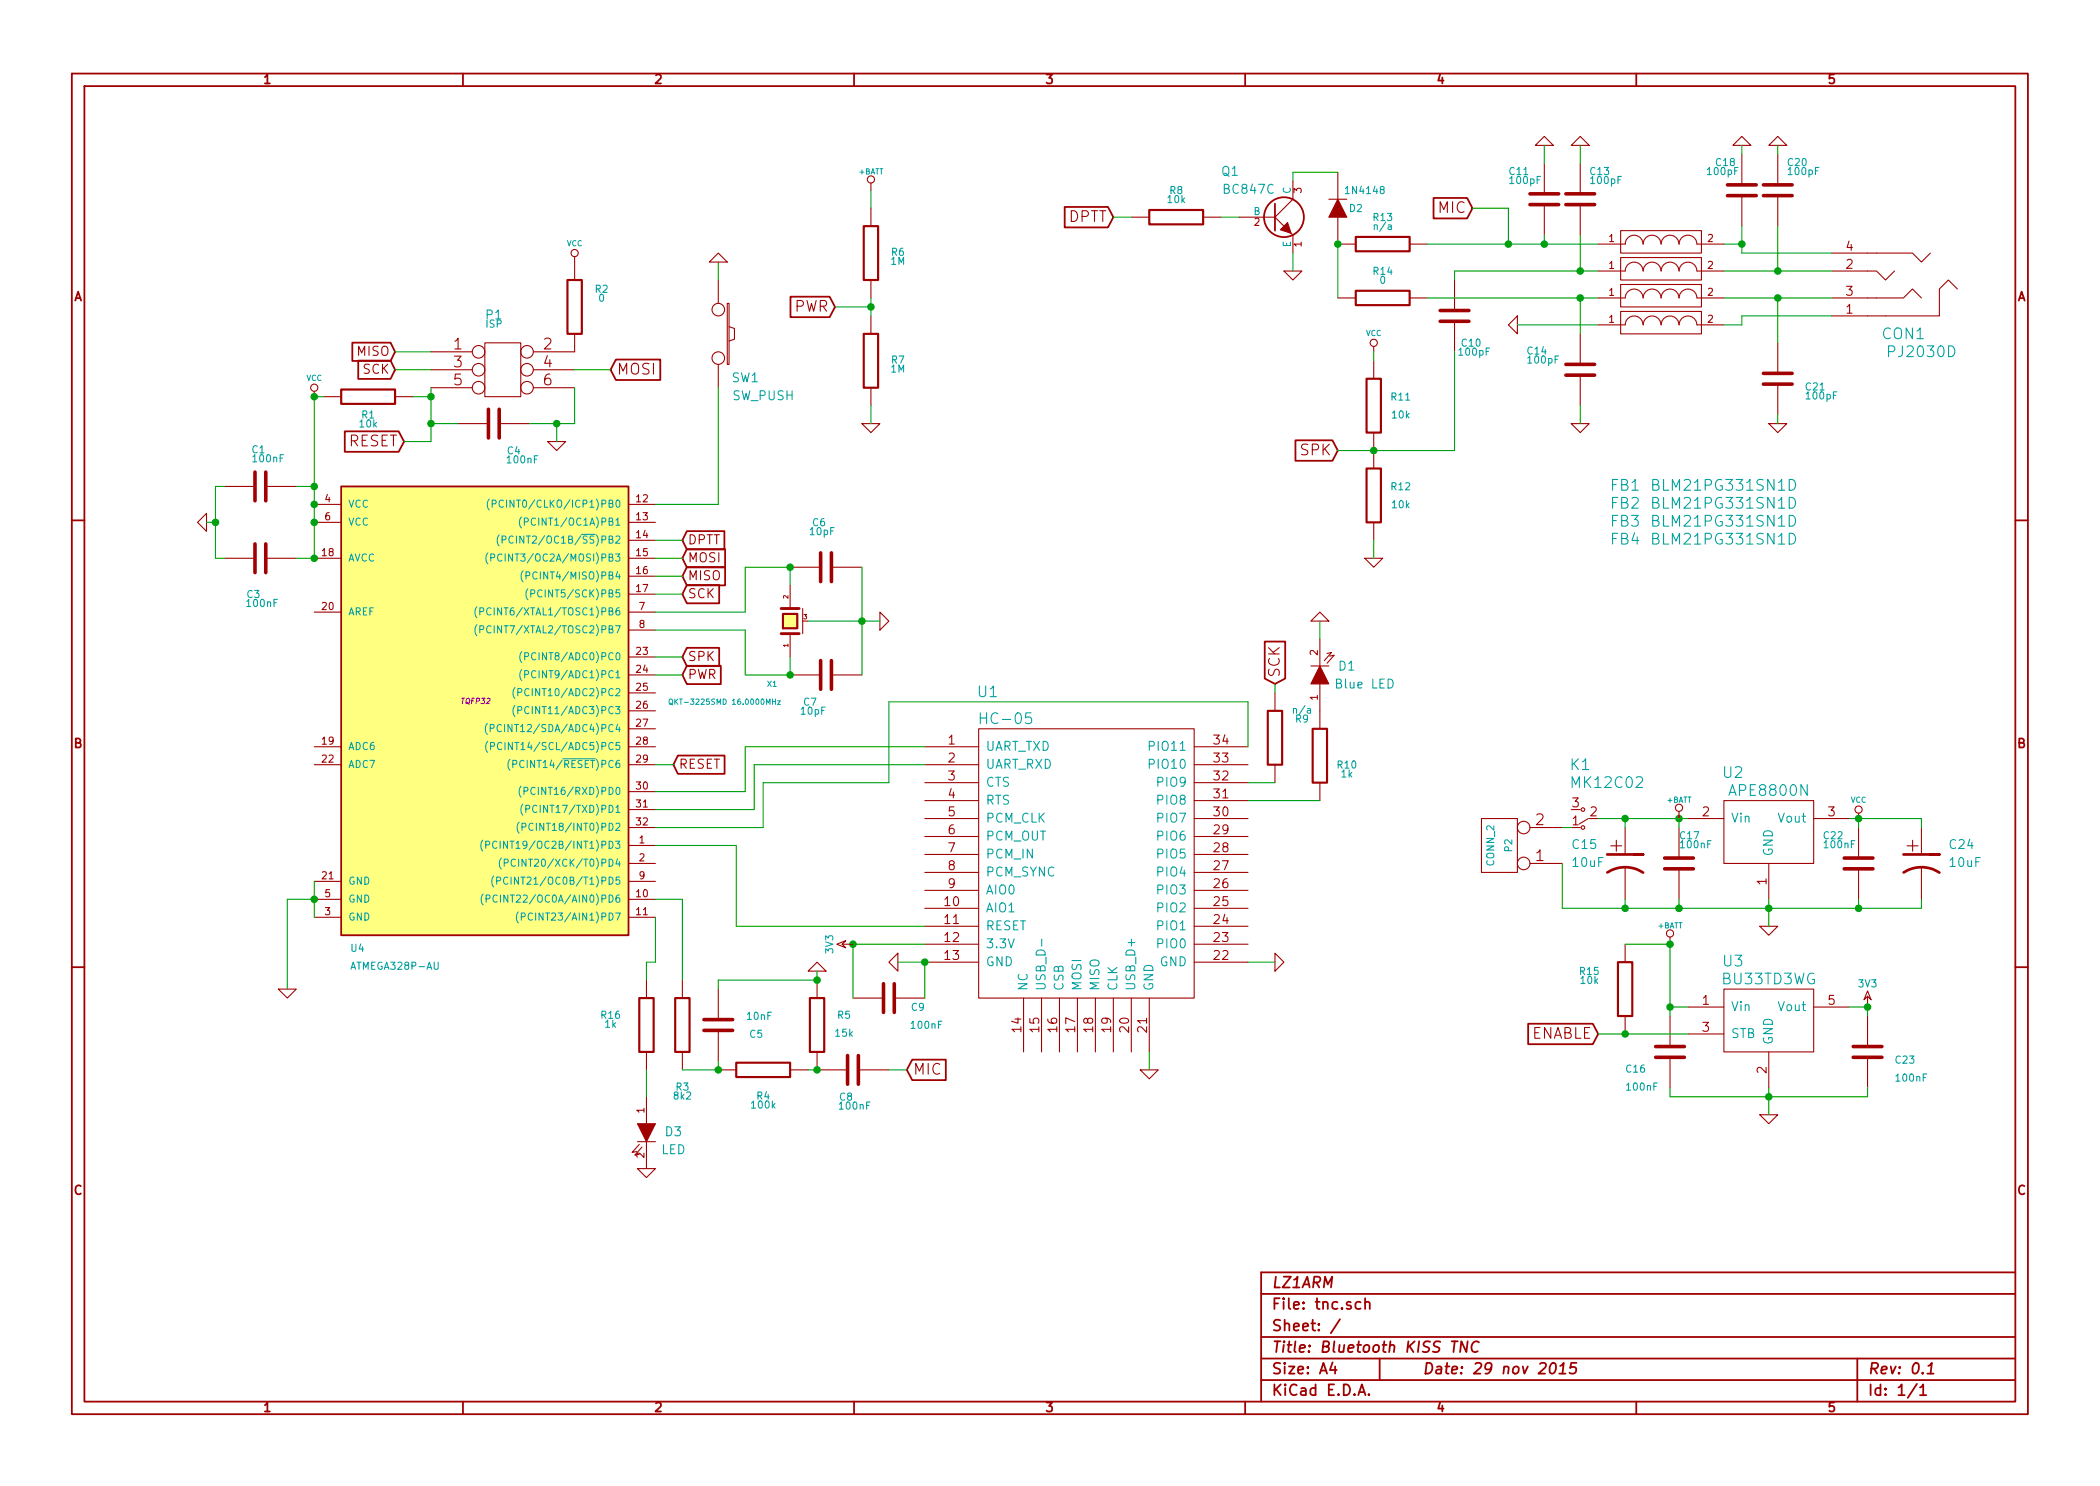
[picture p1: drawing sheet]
EESchema Schematic File Version 2
LIBS:power
LIBS:mk12c02
LIBS:device
LIBS:transistors
LIBS:conn
LIBS:linear
LIBS:regul
LIBS:74xx
LIBS:cmos4000
LIBS:adc-dac
LIBS:memory
LIBS:xilinx
LIBS:special
LIBS:microcontrollers
LIBS:dsp
LIBS:microchip
LIBS:analog_switches
LIBS:motorola
LIBS:texas
LIBS:intel
LIBS:audio
LIBS:interface
LIBS:digital-audio
LIBS:philips
LIBS:display
LIBS:cypress
LIBS:siliconi
LIBS:opto
LIBS:atmel
LIBS:contrib
LIBS:valves
LIBS:bt-hc-05
LIBS:4-pin-barrel_jack
LIBS:pj3020d
LIBS:ape8800n
LIBS:bu33td3wg
LIBS:tnc-cache
EELAYER 27 0
EELAYER END
$Descr A4 11693 8268
encoding utf-8
Sheet 1 1
Title "Bluetooth KISS TNC"
Date "29 nov 2015"
Rev "0.1"
Comp "LZ1ARM"
Comment1 ""
Comment2 ""
Comment3 ""
Comment4 ""
$EndDescr
$Comp
L HC-05 U1
U 1 1
P 6050 4750
F 0 "U1" H 5500 5650 60  0000 C CNN
F 1 "HC-05" H 5600 5500 60  0000 C CNN
F 2 "~" H 5150 5600 60  0000 C CNN
F 3 "~" H 5150 5600 60  0000 C CNN
	1    6050 4750
	1    0    0    -1  
$EndComp
$Comp
L ATMEGA328P-A U4
U 1 1
P 2650 3900
F 0 "U4" H 1950 2500 40  0000 L BNN
F 1 "ATMEGA328P-AU" H 1950 2400 40  0000 L BNN
F 2 "TQFP32" H 2650 3900 30  0000 C CIN
F 3 "" H 2650 3900 60  0000 C CNN
	1    2650 3900
	1    0    0    -1  
$EndComp
$Comp
L GND #PWR01
U 1 1
P 4900 3450
F 0 "#PWR01" H 4900 3450 30  0001 C CNN
F 1 "GND" H 4900 3380 30  0001 C CNN
F 2 "" H 4900 3450 60  0000 C CNN
F 3 "" H 4900 3450 60  0000 C CNN
	1    4900 3450
	0    -1   -1   0   
$EndComp
$Comp
L GND #PWR02
U 1 1
P 1600 5500
F 0 "#PWR02" H 1600 5500 30  0001 C CNN
F 1 "GND" H 1600 5430 30  0001 C CNN
F 2 "" H 1600 5500 60  0000 C CNN
F 3 "" H 1600 5500 60  0000 C CNN
	1    1600 5500
	1    0    0    -1  
$EndComp
$Comp
L VCC #PWR03
U 1 1
P 1750 2200
F 0 "#PWR03" H 1750 2300 30  0001 C CNN
F 1 "VCC" H 1750 2300 30  0000 C CNN
F 2 "" H 1750 2200 60  0000 C CNN
F 3 "" H 1750 2200 60  0000 C CNN
	1    1750 2200
	1    0    0    -1  
$EndComp
$Comp
L GND #PWR04
U 1 1
P 5000 5350
F 0 "#PWR04" H 5000 5350 30  0001 C CNN
F 1 "GND" H 5000 5280 30  0001 C CNN
F 2 "" H 5000 5350 60  0000 C CNN
F 3 "" H 5000 5350 60  0000 C CNN
	1    5000 5350
	0    1    1    0   
$EndComp
$Comp
L GND #PWR05
U 1 1
P 6400 5950
F 0 "#PWR05" H 6400 5950 30  0001 C CNN
F 1 "GND" H 6400 5880 30  0001 C CNN
F 2 "" H 6400 5950 60  0000 C CNN
F 3 "" H 6400 5950 60  0000 C CNN
	1    6400 5950
	1    0    0    -1  
$EndComp
$Comp
L GND #PWR06
U 1 1
P 7100 5350
F 0 "#PWR06" H 7100 5350 30  0001 C CNN
F 1 "GND" H 7100 5280 30  0001 C CNN
F 2 "" H 7100 5350 60  0000 C CNN
F 3 "" H 7100 5350 60  0000 C CNN
	1    7100 5350
	0    -1   -1   0   
$EndComp
$Comp
L C C9
U 1 1
P 4950 5550
F 0 "C9" V 4900 5350 40  0000 L CNN
F 1 "100nF" V 4800 5250 40  0000 L CNN
F 2 "~" H 4988 5400 30  0000 C CNN
F 3 "~" H 4950 5550 60  0000 C CNN
	1    4950 5550
	0    -1   -1   0   
$EndComp
$Comp
L R R10
U 1 1
P 7350 4200
F 0 "R10" H 7200 4250 40  0000 C CNN
F 1 "1k" H 7200 4300 40  0000 C CNN
F 2 "~" V 7280 4200 30  0000 C CNN
F 3 "~" H 7350 4200 30  0000 C CNN
	1    7350 4200
	-1   0    0    1   
$EndComp
$Comp
L LED D1
U 1 1
P 7350 3750
F 0 "D1" V 7400 3600 50  0000 C CNN
F 1 "Blue LED" V 7300 3500 50  0000 C CNN
F 2 "~" H 7350 3750 60  0000 C CNN
F 3 "~" H 7350 3750 60  0000 C CNN
	1    7350 3750
	0    -1   -1   0   
$EndComp
$Comp
L GND #PWR07
U 1 1
P 7350 3450
F 0 "#PWR07" H 7350 3450 30  0001 C CNN
F 1 "GND" H 7350 3380 30  0001 C CNN
F 2 "" H 7350 3450 60  0000 C CNN
F 3 "" H 7350 3450 60  0000 C CNN
	1    7350 3450
	-1   0    0    1   
$EndComp
Text GLabel 3800 3750 2    51   Input ~ 0
PWR
Text GLabel 3800 3650 2    51   Input ~ 0
SPK
Text GLabel 3750 4250 2    51   Input ~ 0
RESET
Text GLabel 3800 3100 2    51   Input ~ 0
MOSI
Text GLabel 3800 3200 2    51   Input ~ 0
MISO
Text GLabel 3800 3000 2    51   Input ~ 0
DPTT
Text GLabel 2200 1950 0    51   Input ~ 0
MISO
Text GLabel 2200 2050 0    51   Input ~ 0
SCK
Text GLabel 2250 2450 0    60   Input ~ 0
RESET
$Comp
L R R2
U 1 1
P 3200 1700
F 0 "R2" H 3050 1600 40  0000 C CNN
F 1 "0" H 3050 1650 40  0000 C CNN
F 2 "~" V 3130 1700 30  0000 C CNN
F 3 "~" H 3200 1700 30  0000 C CNN
	1    3200 1700
	-1   0    0    1   
$EndComp
$Comp
L VCC #PWR08
U 1 1
P 3200 1450
F 0 "#PWR08" H 3200 1550 30  0001 C CNN
F 1 "VCC" H 3200 1550 30  0000 C CNN
F 2 "" H 3200 1450 60  0000 C CNN
F 3 "" H 3200 1450 60  0000 C CNN
	1    3200 1450
	1    0    0    -1  
$EndComp
$Comp
L GND #PWR09
U 1 1
P 3100 2450
F 0 "#PWR09" H 3100 2450 30  0001 C CNN
F 1 "GND" H 3100 2380 30  0001 C CNN
F 2 "" H 3100 2450 60  0000 C CNN
F 3 "" H 3100 2450 60  0000 C CNN
	1    3100 2450
	1    0    0    -1  
$EndComp
Text GLabel 3400 2050 2    60   Input ~ 0
MOSI
$Comp
L C C1
U 1 1
P 1450 2700
F 0 "C1" V 1250 2650 40  0000 L CNN
F 1 "100nF" V 1300 2650 40  0000 L CNN
F 2 "~" H 1488 2550 30  0000 C CNN
F 3 "~" H 1450 2700 60  0000 C CNN
	1    1450 2700
	0    1    1    0   
$EndComp
$Comp
L C C3
U 1 1
P 1450 3100
F 0 "C3" V 1250 3100 40  0000 L CNN
F 1 "100nF" V 1200 3000 40  0000 L CNN
F 2 "~" H 1488 2950 30  0000 C CNN
F 3 "~" H 1450 3100 60  0000 C CNN
	1    1450 3100
	0    -1   -1   0   
$EndComp
$Comp
L GND #PWR010
U 1 1
P 1150 2900
F 0 "#PWR010" H 1150 2900 30  0001 C CNN
F 1 "GND" H 1150 2830 30  0001 C CNN
F 2 "" H 1150 2900 60  0000 C CNN
F 3 "" H 1150 2900 60  0000 C CNN
	1    1150 2900
	0    1    1    0   
$EndComp
Text GLabel 7100 3800 1    60   Input ~ 0
SCK
$Comp
L R R9
U 1 1
P 7100 4100
F 0 "R9" H 7250 4200 40  0000 C CNN
F 1 "n/a" H 7250 4250 40  0000 C CNN
F 2 "~" V 7030 4100 30  0000 C CNN
F 3 "~" H 7100 4100 30  0000 C CNN
	1    7100 4100
	1    0    0    -1  
$EndComp
$Comp
L R R11
U 1 1
P 7650 2250
F 0 "R11" H 7500 2200 40  0000 C CNN
F 1 "10k" H 7500 2300 40  0000 C CNN
F 2 "~" V 7580 2250 30  0000 C CNN
F 3 "~" H 7650 2250 30  0000 C CNN
	1    7650 2250
	-1   0    0    1   
$EndComp
$Comp
L R R12
U 1 1
P 7650 2750
F 0 "R12" H 7500 2700 40  0000 C CNN
F 1 "10k" H 7500 2800 40  0000 C CNN
F 2 "~" V 7580 2750 30  0000 C CNN
F 3 "~" H 7650 2750 30  0000 C CNN
	1    7650 2750
	-1   0    0    1   
$EndComp
$Comp
L VCC #PWR011
U 1 1
P 7650 1950
F 0 "#PWR011" H 7650 2050 30  0001 C CNN
F 1 "VCC" H 7650 2050 30  0000 C CNN
F 2 "" H 7650 1950 60  0000 C CNN
F 3 "" H 7650 1950 60  0000 C CNN
	1    7650 1950
	1    0    0    -1  
$EndComp
$Comp
L GND #PWR012
U 1 1
P 7650 3100
F 0 "#PWR012" H 7650 3100 30  0001 C CNN
F 1 "GND" H 7650 3030 30  0001 C CNN
F 2 "" H 7650 3100 60  0000 C CNN
F 3 "" H 7650 3100 60  0000 C CNN
	1    7650 3100
	1    0    0    -1  
$EndComp
Text GLabel 7450 2500 0    60   Input ~ 0
SPK
$Comp
L C C10
U 1 1
P 8100 1750
F 0 "C10" H 7950 1900 40  0000 L CNN
F 1 "100pF" H 7900 1950 40  0000 L CNN
F 2 "~" H 8138 1600 30  0000 C CNN
F 3 "~" H 8100 1750 60  0000 C CNN
	1    8100 1750
	-1   0    0    1   
$EndComp
$Comp
L R R8
U 1 1
P 6550 1200
F 0 "R8" V 6700 1200 40  0000 C CNN
F 1 "10k" V 6650 1200 40  0000 C CNN
F 2 "~" V 6480 1200 30  0000 C CNN
F 3 "~" H 6550 1200 30  0000 C CNN
	1    6550 1200
	0    -1   -1   0   
$EndComp
$Comp
L NPN Q1
U 1 1
P 7100 1200
F 0 "Q1" H 6900 1450 50  0000 R CNN
F 1 "BC847C" H 7100 1350 50  0000 R CNN
F 2 "~" H 7100 1200 60  0000 C CNN
F 3 "~" H 7100 1200 60  0000 C CNN
	1    7100 1200
	1    0    0    -1  
$EndComp
$Comp
L DIODE D2
U 1 1
P 7450 1150
F 0 "D2" V 7450 1050 40  0000 C CNN
F 1 "1N4148" V 7550 1000 40  0000 C CNN
F 2 "MiniMelf" H 7450 1150 60  0001 C CNN
F 3 "~" H 7450 1150 60  0000 C CNN
	1    7450 1150
	0    -1   -1   0   
$EndComp
$Comp
L GND #PWR013
U 1 1
P 7200 1500
F 0 "#PWR013" H 7200 1500 30  0001 C CNN
F 1 "GND" H 7200 1430 30  0001 C CNN
F 2 "" H 7200 1500 60  0000 C CNN
F 3 "" H 7200 1500 60  0000 C CNN
	1    7200 1500
	1    0    0    -1  
$EndComp
Text GLabel 6200 1200 0    60   Input ~ 0
DPTT
$Comp
L PJ2030D CON1
U 1 1
P 10400 1550
F 0 "CON1" H 10200 1850 60  0000 C CNN
F 1 "PJ2030D" H 10100 1950 60  0000 C CNN
F 2 "~" H 9500 1700 60  0000 C CNN
F 3 "~" H 9500 1700 60  0000 C CNN
	1    10400 1550
	-1   0    0    1   
$EndComp
$Comp
L R R13
U 1 1
P 7700 1350
F 0 "R13" V 7850 1350 40  0000 C CNN
F 1 "n/a" V 7800 1350 40  0000 C CNN
F 2 "~" V 7630 1350 30  0000 C CNN
F 3 "~" H 7700 1350 30  0000 C CNN
	1    7700 1350
	0    -1   -1   0   
$EndComp
$Comp
L GND #PWR014
U 1 1
P 8450 1800
F 0 "#PWR014" H 8450 1800 30  0001 C CNN
F 1 "GND" H 8450 1730 30  0001 C CNN
F 2 "" H 8450 1800 60  0000 C CNN
F 3 "" H 8450 1800 60  0000 C CNN
	1    8450 1800
	0    1    1    0   
$EndComp
$Comp
L C C8
U 1 1
P 4750 5950
F 0 "C8" V 4600 5950 40  0000 L CNN
F 1 "100nF" V 4550 5850 40  0000 L CNN
F 2 "~" H 4788 5800 30  0000 C CNN
F 3 "~" H 4750 5950 60  0000 C CNN
	1    4750 5950
	0    -1   -1   0   
$EndComp
$Comp
L R R4
U 1 1
P 4250 5950
F 0 "R4" V 4400 5950 40  0000 C CNN
F 1 "100k" V 4450 5950 40  0000 C CNN
F 2 "~" V 4180 5950 30  0000 C CNN
F 3 "~" H 4250 5950 30  0000 C CNN
	1    4250 5950
	0    1    1    0   
$EndComp
$Comp
L R R5
U 1 1
P 4550 5700
F 0 "R5" H 4700 5750 40  0000 C CNN
F 1 "15k" H 4700 5650 40  0000 C CNN
F 2 "~" V 4480 5700 30  0000 C CNN
F 3 "~" H 4550 5700 30  0000 C CNN
	1    4550 5700
	1    0    0    -1  
$EndComp
$Comp
L C C5
U 1 1
P 4000 5700
F 0 "C5" H 3750 5750 40  0000 L CNN
F 1 "10nF" H 3700 5650 40  0000 L CNN
F 2 "~" H 4038 5550 30  0000 C CNN
F 3 "~" H 4000 5700 60  0000 C CNN
	1    4000 5700
	-1   0    0    1   
$EndComp
$Comp
L GND #PWR015
U 1 1
P 4550 5400
F 0 "#PWR015" H 4550 5400 30  0001 C CNN
F 1 "GND" H 4550 5330 30  0001 C CNN
F 2 "" H 4550 5400 60  0000 C CNN
F 3 "" H 4550 5400 60  0000 C CNN
	1    4550 5400
	-1   0    0    1   
$EndComp
$Comp
L R R3
U 1 1
P 3800 5700
F 0 "R3" H 3800 5350 40  0000 C CNN
F 1 "8k2" H 3800 5300 40  0000 C CNN
F 2 "~" V 3730 5700 30  0000 C CNN
F 3 "~" H 3800 5700 30  0000 C CNN
	1    3800 5700
	1    0    0    -1  
$EndComp
Text GLabel 5050 5950 2    60   Input ~ 0
MIC
Text GLabel 8200 1150 0    60   Input ~ 0
MIC
Text GLabel 3800 3300 2    51   Input ~ 0
SCK
$Comp
L APE8800N U2
U 1 1
P 9850 4550
F 0 "U2" H 9650 4800 60  0000 C CNN
F 1 "APE8800N" H 9850 4700 60  0000 C CNN
F 2 "~" H 9850 4550 60  0000 C CNN
F 3 "~" H 9850 4550 60  0000 C CNN
	1    9850 4550
	1    0    0    -1  
$EndComp
$Comp
L C C22
U 1 1
P 10350 4800
F 0 "C22" H 10150 4950 40  0000 L CNN
F 1 "100nF" H 10150 4900 40  0000 L CNN
F 2 "~" H 10388 4650 30  0000 C CNN
F 3 "~" H 10350 4800 60  0000 C CNN
	1    10350 4800
	1    0    0    -1  
$EndComp
$Comp
L C C17
U 1 1
P 9350 4800
F 0 "C17" H 9350 4950 40  0000 L CNN
F 1 "100nF" H 9350 4900 40  0000 L CNN
F 2 "~" H 9388 4650 30  0000 C CNN
F 3 "~" H 9350 4800 60  0000 C CNN
	1    9350 4800
	1    0    0    -1  
$EndComp
$Comp
L GND #PWR016
U 1 1
P 9850 5150
F 0 "#PWR016" H 9850 5150 30  0001 C CNN
F 1 "GND" H 9850 5080 30  0001 C CNN
F 2 "" H 9850 5150 60  0000 C CNN
F 3 "" H 9850 5150 60  0000 C CNN
	1    9850 5150
	1    0    0    -1  
$EndComp
$Comp
L VCC #PWR017
U 1 1
P 10350 4550
F 0 "#PWR017" H 10350 4650 30  0001 C CNN
F 1 "VCC" H 10350 4650 30  0000 C CNN
F 2 "" H 10350 4550 60  0000 C CNN
F 3 "" H 10350 4550 60  0000 C CNN
	1    10350 4550
	1    0    0    -1  
$EndComp
$Comp
L MK12C02 K1
U 1 1
P 8850 4550
F 0 "K1" H 8900 4250 60  0000 C CNN
F 1 "MK12C02" H 8750 4350 60  0000 C CNN
F 2 "~" H 8850 4550 60  0000 C CNN
F 3 "~" H 8850 4550 60  0000 C CNN
	1    8850 4550
	-1   0    0    1   
$EndComp
$Comp
L FILTER FB1
U 1 1
P 9250 1350
F 0 "FB1" H 9050 0   60  0000 C CNN
F 1 "BLM21PG331SN1D" H 9600 -100 60  0000 C CNN
F 2 "~" H 9250 1350 60  0000 C CNN
F 3 "~" H 9250 1350 60  0000 C CNN
	1    9250 1350
	1    0    0    -1  
$EndComp
$Comp
L FILTER FB2
U 1 1
P 9250 1500
F 0 "FB2" H 9050 200 60  0000 C CNN
F 1 "BLM21PG331SN1D" H 9600 300 60  0000 C CNN
F 2 "~" H 9250 1500 60  0000 C CNN
F 3 "~" H 9250 1500 60  0000 C CNN
	1    9250 1500
	1    0    0    -1  
$EndComp
$Comp
L FILTER FB3
U 1 1
P 9250 1650
F 0 "FB3" H 9050 400 60  0000 C CNN
F 1 "BLM21PG331SN1D" H 9600 300 60  0000 C CNN
F 2 "~" H 9250 1650 60  0000 C CNN
F 3 "~" H 9250 1650 60  0000 C CNN
	1    9250 1650
	1    0    0    -1  
$EndComp
$Comp
L FILTER FB4
U 1 1
P 9250 1800
F 0 "FB4" H 9050 600 60  0000 C CNN
F 1 "BLM21PG331SN1D" H 9600 700 60  0000 C CNN
F 2 "~" H 9250 1800 60  0000 C CNN
F 3 "~" H 9250 1800 60  0000 C CNN
	1    9250 1800
	1    0    0    -1  
$EndComp
$Comp
L C C18
U 1 1
P 9700 1050
F 0 "C18" H 9550 1200 40  0000 L CNN
F 1 "100pF" H 9500 1150 40  0000 L CNN
F 2 "~" H 9738 900 30  0000 C CNN
F 3 "~" H 9700 1050 60  0000 C CNN
	1    9700 1050
	1    0    0    -1  
$EndComp
$Comp
L C C20
U 1 1
P 9900 1050
F 0 "C20" H 9950 1200 40  0000 L CNN
F 1 "100pF" H 9950 1150 40  0000 L CNN
F 2 "~" H 9938 900 30  0000 C CNN
F 3 "~" H 9900 1050 60  0000 C CNN
	1    9900 1050
	1    0    0    -1  
$EndComp
$Comp
L C C21
U 1 1
P 9900 2100
F 0 "C21" H 10050 2050 40  0000 L CNN
F 1 "100pF" H 10050 2000 40  0000 L CNN
F 2 "~" H 9938 1950 30  0000 C CNN
F 3 "~" H 9900 2100 60  0000 C CNN
	1    9900 2100
	1    0    0    -1  
$EndComp
Wire Wire Line
	3650 4700 4100 4700
Wire Wire Line
	5150 5150 4100 5150
Wire Wire Line
	4100 5150 4100 4700
Wire Wire Line
	3650 4400 4150 4400
Wire Wire Line
	4150 4400 4150 4150
Wire Wire Line
	4150 4150 5150 4150
Wire Wire Line
	3650 4500 4200 4500
Wire Wire Line
	4200 4500 4200 4250
Wire Wire Line
	4200 4250 5150 4250
Wire Wire Line
	3650 4600 4250 4600
Wire Wire Line
	4250 4600 4250 4350
Wire Wire Line
	4250 4350 4950 4350
Wire Wire Line
	4950 4350 4950 3900
Wire Wire Line
	4950 3900 6950 3900
Wire Wire Line
	6950 3900 6950 4150
Wire Wire Line
	1750 5100 1750 4900
Wire Wire Line
	1600 5500 1600 5000
Wire Wire Line
	1600 5000 1750 5000
Connection ~ 1750 5000
Wire Wire Line
	1750 2200 1750 3100
Connection ~ 1750 2800
Connection ~ 1750 3100
Connection ~ 1750 2900
Wire Wire Line
	4750 5250 5150 5250
Wire Wire Line
	5150 5350 5000 5350
Wire Wire Line
	6400 5850 6400 5950
Wire Wire Line
	6950 5350 7100 5350
Wire Wire Line
	4750 5550 4750 5250
Wire Wire Line
	5150 5550 5150 5350
Connection ~ 5150 5350
Connection ~ 4750 5250
Wire Wire Line
	3650 3750 3800 3750
Wire Wire Line
	3650 4250 3750 4250
Wire Wire Line
	3650 3400 4150 3400
Wire Wire Line
	4150 3400 4150 3150
Wire Wire Line
	3650 3500 4150 3500
Wire Wire Line
	4150 3500 4150 3750
Wire Wire Line
	2400 2150 2400 2450
Wire Wire Line
	2400 2200 2300 2200
Wire Wire Line
	2400 2050 2200 2050
Wire Wire Line
	1650 2700 1750 2700
Connection ~ 1750 2700
Wire Wire Line
	1750 3100 1650 3100
Wire Wire Line
	1250 2700 1200 2700
Wire Wire Line
	1200 2700 1200 3100
Wire Wire Line
	1200 3100 1250 3100
Connection ~ 1200 2900
Wire Wire Line
	6950 4350 7100 4350
Wire Wire Line
	7350 3550 7350 3450
Wire Wire Line
	7100 3850 7100 3800
Wire Wire Line
	7200 1000 7200 950 
Wire Wire Line
	7200 1400 7200 1500
Wire Wire Line
	6800 1200 6900 1200
Wire Wire Line
	6300 1200 6200 1200
Wire Wire Line
	7950 1350 8900 1350
Wire Wire Line
	8100 1550 8100 1500
Wire Wire Line
	8100 1500 8900 1500
Wire Wire Line
	4500 5950 4550 5950
Connection ~ 4550 5950
Wire Wire Line
	4550 5450 4550 5400
Wire Wire Line
	4000 5950 4000 5900
Wire Wire Line
	3800 5950 4000 5950
Connection ~ 4000 5950
Wire Wire Line
	4000 5500 4000 5450
Wire Wire Line
	4000 5450 4550 5450
Connection ~ 4550 5450
Wire Wire Line
	4950 5950 5050 5950
Connection ~ 8400 1350
Wire Wire Line
	3650 3300 3800 3300
Wire Wire Line
	9350 5000 9350 5050
Wire Wire Line
	10350 5050 10350 5000
Wire Wire Line
	9850 5000 9850 5150
Connection ~ 9850 5050
Wire Wire Line
	8900 4550 9400 4550
Wire Wire Line
	9350 4550 9350 4600
Wire Wire Line
	10300 4550 10700 4550
Wire Wire Line
	10350 4550 10350 4600
Connection ~ 10350 4550
Connection ~ 9350 4550
Wire Wire Line
	10200 1500 9600 1500
Wire Wire Line
	9600 1650 10200 1650
Wire Wire Line
	9700 1400 10200 1400
Wire Wire Line
	9700 1250 9700 1400
Wire Wire Line
	9700 1350 9600 1350
Wire Wire Line
	10200 1750 9700 1750
Wire Wire Line
	9700 1800 9600 1800
Connection ~ 9700 1350
Wire Wire Line
	9900 1250 9900 1500
Connection ~ 9900 1500
Wire Wire Line
	9900 1900 9900 1650
Connection ~ 9900 1650
$Comp
L C C13
U 1 1
P 8800 1100
F 0 "C13" H 8850 1250 40  0000 L CNN
F 1 "100pF" H 8850 1200 40  0000 L CNN
F 2 "~" H 8838 950 30  0000 C CNN
F 3 "~" H 8800 1100 60  0000 C CNN
	1    8800 1100
	1    0    0    -1  
$EndComp
$Comp
L C C11
U 1 1
P 8600 1100
F 0 "C11" H 8400 1250 40  0000 L CNN
F 1 "100pF" H 8400 1200 40  0000 L CNN
F 2 "~" H 8638 950 30  0000 C CNN
F 3 "~" H 8600 1100 60  0000 C CNN
	1    8600 1100
	1    0    0    -1  
$EndComp
$Comp
L C C14
U 1 1
P 8800 2050
F 0 "C14" H 8500 2150 40  0000 L CNN
F 1 "100pF" H 8500 2100 40  0000 L CNN
F 2 "~" H 8838 1900 30  0000 C CNN
F 3 "~" H 8800 2050 60  0000 C CNN
	1    8800 2050
	1    0    0    -1  
$EndComp
Wire Wire Line
	8450 1800 8900 1800
Connection ~ 8600 1350
Wire Wire Line
	8800 1850 8800 1650
Connection ~ 8800 1650
Wire Wire Line
	8800 1300 8800 1500
Connection ~ 8800 1500
$Comp
L GND #PWR018
U 1 1
P 8600 800
F 0 "#PWR018" H 8600 800 30  0001 C CNN
F 1 "GND" H 8600 730 30  0001 C CNN
F 2 "" H 8600 800 60  0000 C CNN
F 3 "" H 8600 800 60  0000 C CNN
	1    8600 800 
	-1   0    0    1   
$EndComp
$Comp
L GND #PWR019
U 1 1
P 8800 800
F 0 "#PWR019" H 8800 800 30  0001 C CNN
F 1 "GND" H 8800 730 30  0001 C CNN
F 2 "" H 8800 800 60  0000 C CNN
F 3 "" H 8800 800 60  0000 C CNN
	1    8800 800 
	-1   0    0    1   
$EndComp
$Comp
L GND #PWR020
U 1 1
P 9700 800
F 0 "#PWR020" H 9700 800 30  0001 C CNN
F 1 "GND" H 9700 730 30  0001 C CNN
F 2 "" H 9700 800 60  0000 C CNN
F 3 "" H 9700 800 60  0000 C CNN
	1    9700 800 
	-1   0    0    1   
$EndComp
$Comp
L GND #PWR021
U 1 1
P 9900 800
F 0 "#PWR021" H 9900 800 30  0001 C CNN
F 1 "GND" H 9900 730 30  0001 C CNN
F 2 "" H 9900 800 60  0000 C CNN
F 3 "" H 9900 800 60  0000 C CNN
	1    9900 800 
	-1   0    0    1   
$EndComp
$Comp
L GND #PWR022
U 1 1
P 8800 2350
F 0 "#PWR022" H 8800 2350 30  0001 C CNN
F 1 "GND" H 8800 2280 30  0001 C CNN
F 2 "" H 8800 2350 60  0000 C CNN
F 3 "" H 8800 2350 60  0000 C CNN
	1    8800 2350
	1    0    0    -1  
$EndComp
$Comp
L GND #PWR023
U 1 1
P 9900 2350
F 0 "#PWR023" H 9900 2350 30  0001 C CNN
F 1 "GND" H 9900 2280 30  0001 C CNN
F 2 "" H 9900 2350 60  0000 C CNN
F 3 "" H 9900 2350 60  0000 C CNN
	1    9900 2350
	1    0    0    -1  
$EndComp
Wire Wire Line
	9700 850  9700 800 
Wire Wire Line
	9900 850  9900 800 
Wire Wire Line
	9900 2300 9900 2350
Wire Wire Line
	8800 2250 8800 2350
Wire Wire Line
	8600 900  8600 800 
Wire Wire Line
	8800 900  8800 800 
$Comp
L R R6
U 1 1
P 4850 1400
F 0 "R6" H 5000 1400 40  0000 C CNN
F 1 "1M" H 5000 1350 40  0000 C CNN
F 2 "~" V 4780 1400 30  0000 C CNN
F 3 "~" H 4850 1400 30  0000 C CNN
	1    4850 1400
	1    0    0    -1  
$EndComp
$Comp
L R R7
U 1 1
P 4850 2000
F 0 "R7" H 5000 2000 40  0000 C CNN
F 1 "1M" H 5000 1950 40  0000 C CNN
F 2 "~" V 4780 2000 30  0000 C CNN
F 3 "~" H 4850 2000 30  0000 C CNN
	1    4850 2000
	1    0    0    -1  
$EndComp
Wire Wire Line
	4850 1150 4850 1050
Wire Wire Line
	4850 1650 4850 1750
$Comp
L GND #PWR024
U 1 1
P 4850 2350
F 0 "#PWR024" H 4850 2350 30  0001 C CNN
F 1 "GND" H 4850 2280 30  0001 C CNN
F 2 "" H 4850 2350 60  0000 C CNN
F 3 "" H 4850 2350 60  0000 C CNN
	1    4850 2350
	1    0    0    -1  
$EndComp
Wire Wire Line
	4850 2250 4850 2350
Text GLabel 4650 1700 0    60   Input ~ 0
PWR
Wire Wire Line
	4650 1700 4850 1700
Connection ~ 4850 1700
$Comp
L CONN_2 P2
U 1 1
P 8350 4700
F 0 "P2" V 8300 4700 40  0000 C CNN
F 1 "CONN_2" V 8400 4700 40  0000 C CNN
F 2 "" H 8350 4700 60  0000 C CNN
F 3 "" H 8350 4700 60  0000 C CNN
	1    8350 4700
	-1   0    0    1   
$EndComp
Connection ~ 9350 5050
Wire Wire Line
	8100 2500 7450 2500
Wire Wire Line
	8100 1950 8100 2500
Connection ~ 7650 2500
Wire Wire Line
	7650 3000 7650 3100
Wire Wire Line
	7650 2000 7650 1950
Wire Wire Line
	6950 4450 7350 4450
$Comp
L +BATT #PWR025
U 1 1
P 4850 1050
F 0 "#PWR025" H 4850 1000 20  0001 C CNN
F 1 "+BATT" H 4850 1150 30  0000 C CNN
F 2 "" H 4850 1050 60  0000 C CNN
F 3 "" H 4850 1050 60  0000 C CNN
	1    4850 1050
	1    0    0    -1  
$EndComp
$Comp
L +BATT #PWR026
U 1 1
P 9350 4550
F 0 "#PWR026" H 9350 4500 20  0001 C CNN
F 1 "+BATT" H 9350 4650 30  0000 C CNN
F 2 "" H 9350 4550 60  0000 C CNN
F 3 "" H 9350 4550 60  0000 C CNN
	1    9350 4550
	1    0    0    -1  
$EndComp
Wire Wire Line
	3650 5000 3800 5000
Wire Wire Line
	3800 5000 3800 5450
$Comp
L R R14
U 1 1
P 7700 1650
F 0 "R14" V 7850 1650 40  0000 C CNN
F 1 "0" V 7800 1650 40  0000 C CNN
F 2 "~" V 7630 1650 30  0000 C CNN
F 3 "~" H 7700 1650 30  0000 C CNN
	1    7700 1650
	0    -1   -1   0   
$EndComp
Wire Wire Line
	7950 1650 8900 1650
Wire Wire Line
	7450 1350 7450 1650
Wire Wire Line
	7200 950  7450 950 
Wire Wire Line
	8400 1350 8400 1150
Wire Wire Line
	8400 1150 8200 1150
Connection ~ 7450 1350
Wire Wire Line
	8600 1350 8600 1300
$Comp
L CP1 C15
U 1 1
P 9050 4800
F 0 "C15" H 8750 4900 50  0000 L CNN
F 1 "10uF" H 8750 4800 50  0000 L CNN
F 2 "~" H 9050 4800 60  0000 C CNN
F 3 "~" H 9050 4800 60  0000 C CNN
	1    9050 4800
	1    0    0    -1  
$EndComp
Wire Wire Line
	9050 4550 9050 4600
Wire Wire Line
	9050 5000 9050 5050
Connection ~ 9050 5050
Connection ~ 9050 4550
Wire Wire Line
	8700 4600 8750 4600
Wire Wire Line
	8700 4800 8700 5050
Wire Wire Line
	8700 5050 10700 5050
$Comp
L CP1 C24
U 1 1
P 10700 4800
F 0 "C24" H 10850 4900 50  0000 L CNN
F 1 "10uF" H 10850 4800 50  0000 L CNN
F 2 "~" H 10700 4800 60  0000 C CNN
F 3 "~" H 10700 4800 60  0000 C CNN
	1    10700 4800
	1    0    0    -1  
$EndComp
Wire Wire Line
	10700 4550 10700 4600
Wire Wire Line
	10700 5050 10700 5000
Connection ~ 10350 5050
$Comp
L CRYSTAL_SMD X1
U 1 1
P 4400 3450
F 0 "X1" V 4050 3550 30  0000 C CNN
F 1 "QKT-3225SMD 16.0000MHz" V 3950 3500 30  0000 L CNN
F 2 "~" H 4400 3450 60  0000 C CNN
F 3 "~" H 4400 3450 60  0000 C CNN
	1    4400 3450
	0    -1   -1   0   
$EndComp
Wire Wire Line
	4400 3250 4400 3150
Wire Wire Line
	4400 3650 4400 3750
Wire Wire Line
	4400 3150 4150 3150
Wire Wire Line
	4400 3750 4150 3750
Wire Wire Line
	4500 3450 4900 3450
$Comp
L R R1
U 1 1
P 2050 2200
F 0 "R1" V 1950 2200 40  0000 C CNN
F 1 "10k" V 1900 2200 40  0000 C CNN
F 2 "~" V 1980 2200 30  0000 C CNN
F 3 "~" H 2050 2200 30  0000 C CNN
	1    2050 2200
	0    -1   -1   0   
$EndComp
$Comp
L C C4
U 1 1
P 2750 2350
F 0 "C4" V 2600 2200 40  0000 L CNN
F 1 "100nF" V 2550 2100 40  0000 L CNN
F 2 "~" H 2788 2200 30  0000 C CNN
F 3 "~" H 2750 2350 60  0000 C CNN
	1    2750 2350
	0    -1   -1   0   
$EndComp
Wire Wire Line
	1800 2200 1750 2200
Connection ~ 1750 2200
Wire Wire Line
	2950 2350 3200 2350
Connection ~ 3100 2350
Wire Wire Line
	2400 2350 2550 2350
Connection ~ 2400 2200
Wire Wire Line
	2400 2450 2250 2450
Connection ~ 2400 2350
$Comp
L BU33TD3WG U3
U 1 1
P 9850 5600
F 0 "U3" H 9650 5850 60  0000 C CNN
F 1 "BU33TD3WG" H 9850 5750 60  0000 C CNN
F 2 "~" H 9850 5600 60  0000 C CNN
F 3 "~" H 9850 5600 60  0000 C CNN
	1    9850 5600
	1    0    0    -1  
$EndComp
$Comp
L C C23
U 1 1
P 10400 5850
F 0 "C23" H 10550 5800 40  0000 L CNN
F 1 "100nF" H 10550 5700 40  0000 L CNN
F 2 "~" H 10438 5700 30  0000 C CNN
F 3 "~" H 10400 5850 60  0000 C CNN
	1    10400 5850
	1    0    0    -1  
$EndComp
$Comp
L C C16
U 1 1
P 9300 5850
F 0 "C16" H 9050 5750 40  0000 L CNN
F 1 "100nF" H 9050 5650 40  0000 L CNN
F 2 "~" H 9338 5700 30  0000 C CNN
F 3 "~" H 9300 5850 60  0000 C CNN
	1    9300 5850
	1    0    0    -1  
$EndComp
Wire Wire Line
	10300 5600 10400 5600
Wire Wire Line
	10400 5600 10400 5650
Wire Wire Line
	9400 5600 9300 5600
Wire Wire Line
	9300 5250 9300 5650
$Comp
L GND #PWR027
U 1 1
P 9850 6200
F 0 "#PWR027" H 9850 6200 30  0001 C CNN
F 1 "GND" H 9850 6130 30  0001 C CNN
F 2 "" H 9850 6200 60  0000 C CNN
F 3 "" H 9850 6200 60  0000 C CNN
	1    9850 6200
	1    0    0    -1  
$EndComp
Wire Wire Line
	9300 6050 9300 6100
Wire Wire Line
	9300 6100 10400 6100
Wire Wire Line
	10400 6100 10400 6050
Wire Wire Line
	9850 6050 9850 6200
Connection ~ 9850 6100
Text GLabel 8900 5750 0    60   Input ~ 0
ENABLE
Wire Wire Line
	8900 5750 9400 5750
$Comp
L R R15
U 1 1
P 9050 5500
F 0 "R15" H 9250 5400 40  0000 C CNN
F 1 "10k" H 9250 5450 40  0000 C CNN
F 2 "~" V 8980 5500 30  0000 C CNN
F 3 "~" H 9050 5500 30  0000 C CNN
	1    9050 5500
	-1   0    0    1   
$EndComp
Wire Wire Line
	9050 5250 9300 5250
Connection ~ 9300 5600
$Comp
L +BATT #PWR028
U 1 1
P 9300 5250
F 0 "#PWR028" H 9300 5200 20  0001 C CNN
F 1 "+BATT" H 9300 5350 30  0000 C CNN
F 2 "" H 9300 5250 60  0000 C CNN
F 3 "" H 9300 5250 60  0000 C CNN
	1    9300 5250
	1    0    0    -1  
$EndComp
Connection ~ 9300 5250
Connection ~ 9050 5750
$Comp
L 3V3 #PWR029
U 1 1
P 10400 5600
F 0 "#PWR029" H 10400 5700 40  0001 C CNN
F 1 "3V3" H 10400 5725 40  0000 C CNN
F 2 "" H 10400 5600 60  0000 C CNN
F 3 "" H 10400 5600 60  0000 C CNN
	1    10400 5600
	1    0    0    -1  
$EndComp
Connection ~ 10400 5600
$Comp
L 3V3 #PWR030
U 1 1
P 4750 5250
F 0 "#PWR030" H 4750 5350 40  0001 C CNN
F 1 "3V3" H 4750 5375 40  0000 C CNN
F 2 "" H 4750 5250 60  0000 C CNN
F 3 "" H 4750 5250 60  0000 C CNN
	1    4750 5250
	0    -1   -1   0   
$EndComp
$Comp
L C C6
U 1 1
P 4600 3150
F 0 "C6" V 4850 3150 40  0000 L CNN
F 1 "10pF" V 4800 3100 40  0000 L CNN
F 2 "~" H 4638 3000 30  0000 C CNN
F 3 "~" H 4600 3150 60  0000 C CNN
	1    4600 3150
	0    -1   -1   0   
$EndComp
$Comp
L C C7
U 1 1
P 4600 3750
F 0 "C7" V 4450 3800 40  0000 L CNN
F 1 "10pF" V 4400 3750 40  0000 L CNN
F 2 "~" H 4638 3600 30  0000 C CNN
F 3 "~" H 4600 3750 60  0000 C CNN
	1    4600 3750
	0    -1   -1   0   
$EndComp
Connection ~ 4400 3150
Connection ~ 4400 3750
Wire Wire Line
	4800 3150 4800 3750
Connection ~ 4800 3450
Wire Wire Line
	3650 3200 3800 3200
Wire Wire Line
	3800 3100 3650 3100
Wire Wire Line
	3650 3000 3800 3000
Wire Wire Line
	3650 3650 3800 3650
Wire Wire Line
	2400 1950 2200 1950
$Comp
L CONN_3X2 P1
U 1 1
P 2800 2100
F 0 "P1" H 2750 2450 50  0000 C CNN
F 1 "ISP" H 2750 2400 40  0000 C CNN
F 2 "" H 2800 2100 60  0000 C CNN
F 3 "" H 2800 2100 60  0000 C CNN
	1    2800 2100
	1    0    0    -1  
$EndComp
Wire Wire Line
	3200 2050 3400 2050
Wire Wire Line
	3200 2350 3200 2150
Wire Wire Line
	3100 2350 3100 2450
Wire Wire Line
	9700 1750 9700 1800
$Comp
L SW_PUSH SW1
U 1 1
P 4000 1850
F 0 "SW1" V 4250 2000 50  0000 C CNN
F 1 "SW_PUSH" V 4350 2100 50  0000 C CNN
F 2 "~" H 4000 1850 60  0000 C CNN
F 3 "~" H 4000 1850 60  0000 C CNN
	1    4000 1850
	0    1    1    0   
$EndComp
Wire Wire Line
	4000 1450 4000 1550
Wire Wire Line
	4000 2150 4000 2800
Wire Wire Line
	4000 2800 3650 2800
$Comp
L GND #PWR031
U 1 1
P 4000 1450
F 0 "#PWR031" H 4000 1450 30  0001 C CNN
F 1 "GND" H 4000 1380 30  0001 C CNN
F 2 "" H 4000 1450 60  0000 C CNN
F 3 "" H 4000 1450 60  0000 C CNN
	1    4000 1450
	-1   0    0    1   
$EndComp
$Comp
L LED D3
U 1 1
P 3600 6300
F 0 "D3" V 3600 6450 50  0000 C CNN
F 1 "LED" V 3700 6450 50  0000 C CNN
F 2 "~" H 3600 6300 60  0000 C CNN
F 3 "~" H 3600 6300 60  0000 C CNN
	1    3600 6300
	0    1    1    0   
$EndComp
$Comp
L R R16
U 1 1
P 3600 5700
F 0 "R16" H 3400 5750 40  0000 C CNN
F 1 "1k" H 3400 5700 40  0000 C CNN
F 2 "~" V 3530 5700 30  0000 C CNN
F 3 "~" H 3600 5700 30  0000 C CNN
	1    3600 5700
	1    0    0    -1  
$EndComp
Wire Wire Line
	3600 5450 3600 5350
Wire Wire Line
	3600 5350 3650 5350
Wire Wire Line
	3650 5350 3650 5100
Wire Wire Line
	3600 6100 3600 5950
$Comp
L GND #PWR032
U 1 1
P 3600 6500
F 0 "#PWR032" H 3600 6500 30  0001 C CNN
F 1 "GND" H 3600 6430 30  0001 C CNN
F 2 "" H 3600 6500 60  0000 C CNN
F 3 "" H 3600 6500 60  0000 C CNN
	1    3600 6500
	1    0    0    -1  
$EndComp
Wire Wire Line
	1200 2900 1150 2900
$EndSCHEMATC
